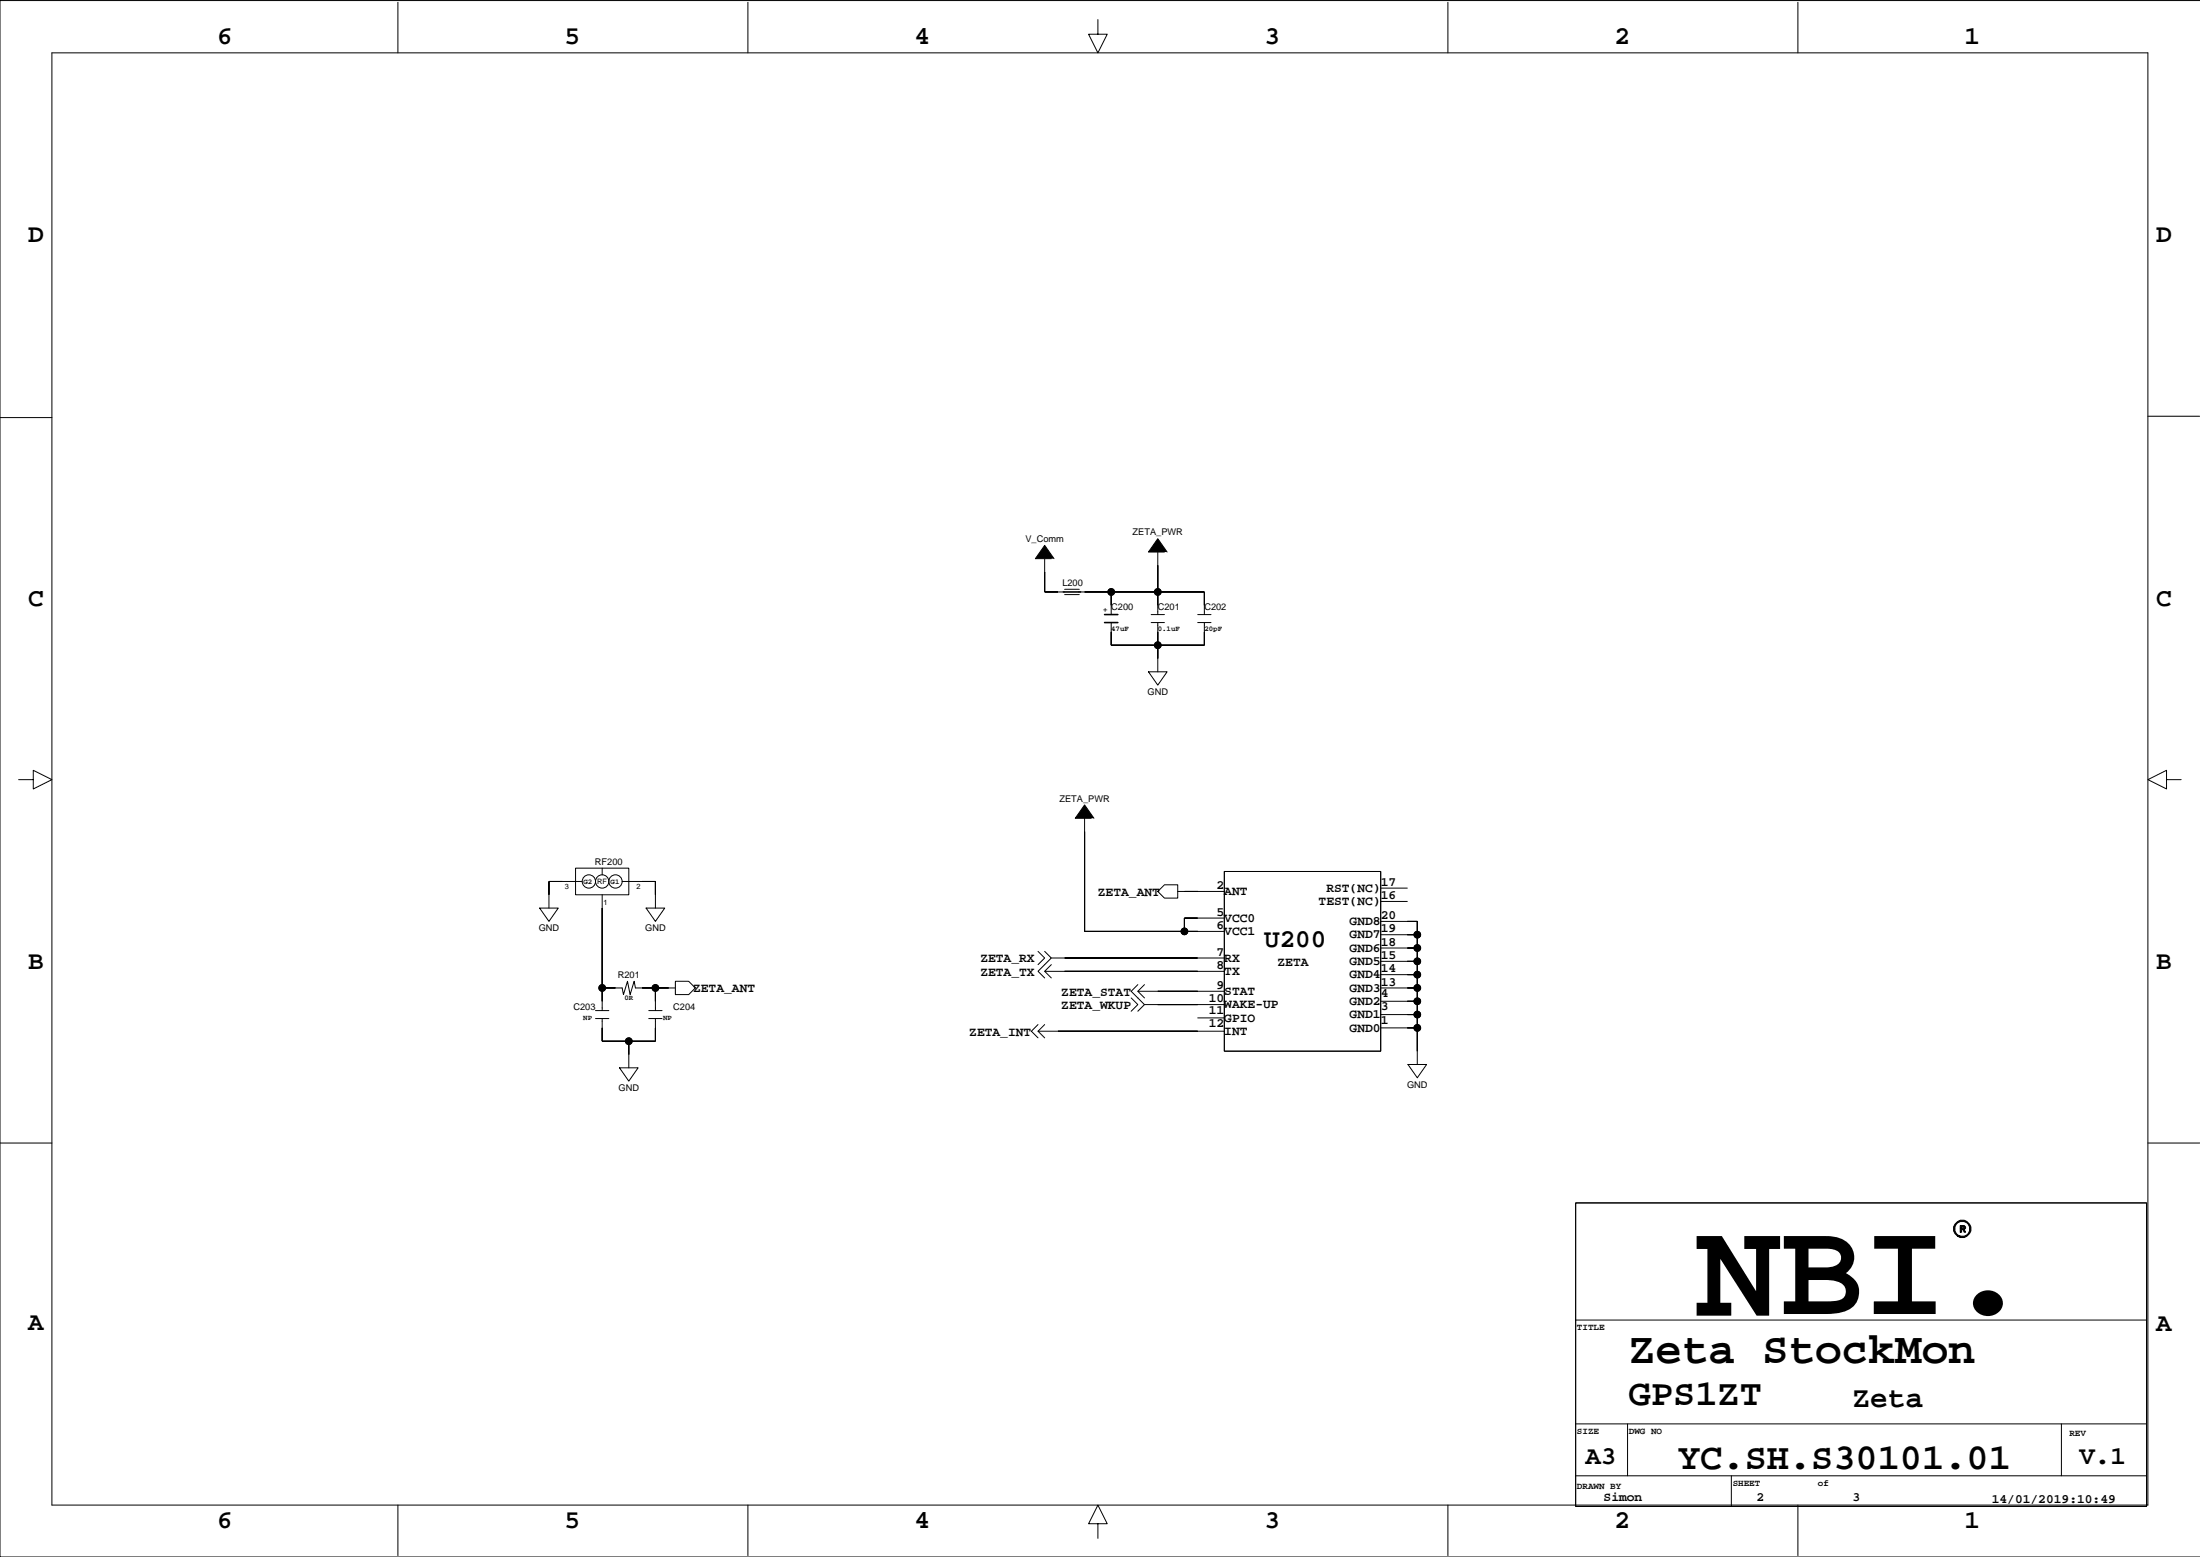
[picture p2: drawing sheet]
<svg xmlns="http://www.w3.org/2000/svg" width="420mm" height="297mm" viewBox="0 0 420 297" stroke-linecap="round" stroke-linejoin="round" font-family="sans-serif">
<g fill="none" stroke="#000" stroke-width=".19">
<path d="M9.9 10.1h400v277h-400zM75.9 .4v9.7M142.7 .4v9.7M209.5 3.7v2.8h1.8l-1.8 3.6-1.8-3.6h1.8M276.3 .4v9.7M343.1 .4v9.7M419.9 .1h-419.9v296.9h419.9M0 79.7h9.9M409.9 79.4h9.9M199.3 106.6v6.3h3.9M203.2 112.4h2.7M203.2 113.4h2.7"/>
<path d="M205.7 112.9h24.1v4.3M212 118.8v4.3h17.8v-4.3M212 112.9v4.3M219.7 117.2h2.5M219.7 118.8h2.5M220.9 105.3v11.9M220.9 118.8v9.4M228.5 117.2h2.6M228.5 118.8h2.6M219.2 128.2h3.5l-1.8 2.5zM3.6 148.7h2.7v-1.7l3.6 1.7-3.6 1.8v-1.8M207 156.1v21.6h26.6"/>
<path d="M413.4 148.7v-1.7l-3.5 1.7 3.5 1.8v-1.8h2.8M103 173.2h3.5l-1.7 2.6zM109.8 165.6h10.2v5.1h-10.2zM111.1 168.2h-6.3v5M114.9 165.6v1.3M114.9 170.7v22.1M118.7 168.2h6.4v5M123.3 173.2h3.5l-1.7 2.6zM220.9 170.1l1.3-1.3h2.5v2.5h-2.5zM224.7 170.1h8.9M233.6 166.3h29.9v34.2h-29.9zM233.6 175.1h-7.6v2.6"/>
<path d="M263.5 169.4h5M263.5 172h5M263.5 178.3h6.9M263.5 175.8h6.9v27.3M113.6 192.8h2.6M113.6 194.3h2.6M114.9 188.5h3.8l.3 1.2 .7-2.5 .5 2.5 .8-2.5 .3 1.3h7.6M114.9 194.3v4.3h10.2v-4.3M120 198.6v5.1M123.8 192.8h2.5M123.8 194.3h2.5M125.1 188.5v4.3"/>
<path d="M128.9 187.2h2.5l1.3 1.3-1.3 1.2h-2.5zM198.1 195.5l-1.3 1.2 1.3 1.3M198.1 181.5l1.2 1.3-1.2 1.2M198.1 196.7h35.5M199.3 195.5l-1.2 1.2 1.2 1.3M199.3 181.5l1.3 1.3-2.5 2.5 1.2 1.3M199.3 185.3h34.3M200.6 184l-1.3 1.3 1.3 1.3M200.6 182.8h33M215.9 190.4l1.2 1.3-1.2 1.2M217.1 187.8l-1.2 1.3 2.5 2.6-1.3 1.2M217.1 189.1h16.5"/>
<path d="M218.4 187.8l-1.3 1.3 1.3 1.3M218.4 191.7h15.2M228.5 194.2h5.1M263.5 196.1h6.9M263.5 193.6h6.9M263.5 191h6.9M263.5 180.9h6.9M263.5 183.4h6.9M263.5 185.9h6.9M263.5 188.5h6.9M0 218.1h9.9M118.2 203.7h3.6l-1.8 2.6z"/>
<path d="M268.7 203.1h3.5l-1.8 2.5zM409.9 218.1h9.9M300.7 229.5h108.9v57.9h-108.9zM300.7 251.8h108.9M300.7 271.6h108.9M310.6 271.6v9.9M393.4 271.6v9.9M75.9 287.1v9.7M142.7 287.1v9.7M209.5 290.7h1.8l-1.8-3.6-1.8 3.6h1.8v2.8M276.3 287.1v9.7M300.7 281.5h108.9"/>
<path d="M330.4 281.5v5.9M343.1 287.1v9.7"/>
<circle cx="212" cy="112.9" r=".63"/>
<circle cx="220.9" cy="112.9" r=".63"/>
<circle cx="220.9" cy="123.1" r=".63"/>
<circle cx="112.4" cy="168.2" r="1.27"/>
<circle cx="114.9" cy="168.2" r="1.27"/>
<circle cx="117.4" cy="168.2" r="1.27"/>
<circle cx="226" cy="177.7" r=".63"/>
<circle cx="270.4" cy="178.3" r=".63"/>
<circle cx="114.9" cy="188.5" r=".63"/>
<circle cx="120" cy="198.6" r=".63"/>
<circle cx="125.1" cy="188.5" r=".63"/>
<circle cx="270.4" cy="180.9" r=".63"/>
<circle cx="270.4" cy="185.9" r=".63"/>
<circle cx="270.4" cy="193.6" r=".63"/>
<circle cx="270.4" cy="196.1" r=".63"/>
<circle cx="270.4" cy="191" r=".63"/>
<circle cx="270.4" cy="183.4" r=".63"/>
<circle cx="270.4" cy="188.5" r=".63"/>
</g>
<g fill="#000" stroke="#000" stroke-width=".19">
<path d="M199.3 109.1v3.8z" fill-rule="evenodd"/>
<path d="M199.3 104l1.8 2.6h-3.5z" fill-rule="evenodd"/>
<path d="M199.3 112.9h2.6z" fill-rule="evenodd"/>
<path d="M212 112.9v2.6z" fill-rule="evenodd"/>
<path d="M207 112.9h5z" fill-rule="evenodd"/>
<path d="M220.9 112.9v2.6z" fill-rule="evenodd"/>
<path d="M220.9 107.9v5z" fill-rule="evenodd"/>
<path d="M212 112.9h8.9z" fill-rule="evenodd"/>
<path d="M220.9 102.8l1.8 2.5h-3.5z" fill-rule="evenodd"/>
<path d="M229.8 112.9v2.6z" fill-rule="evenodd"/>
<path d="M220.9 112.9h8.9z" fill-rule="evenodd"/>
<path d="M212 120.5v2.6z" fill-rule="evenodd"/>
<path d="M220.9 123.1v2.5z" fill-rule="evenodd"/>
<path d="M220.9 120.5v2.6z" fill-rule="evenodd"/>
<path d="M212 123.1h8.9z" fill-rule="evenodd"/>
<path d="M229.8 120.5v2.6z" fill-rule="evenodd"/>
<path d="M220.9 123.1h8.9z" fill-rule="evenodd"/>
<path d="M207 158.6v19.1z" fill-rule="evenodd"/>
<path d="M207 153.6l1.7 2.5h-3.5z" fill-rule="evenodd"/>
<path d="M104.8 168.2v2.5z" fill-rule="evenodd"/>
<path d="M104.8 168.2h2.5z" fill-rule="evenodd"/>
<path d="M114.9 173.2v15.3z" fill-rule="evenodd"/>
<path d="M125.1 168.2v2.5z" fill-rule="evenodd"/>
<path d="M122.5 168.2h2.6z" fill-rule="evenodd"/>
<path d="M207 177.7h19z" fill-rule="evenodd"/>
<path d="M226 175.1v2.6z" fill-rule="evenodd"/>
<path d="M226 170.1h2.5z" fill-rule="evenodd"/>
<path d="M226 177.7h2.5z" fill-rule="evenodd"/>
<path d="M226 175.1h2.5z" fill-rule="evenodd"/>
<path d="M268.5 178.3h1.9z" fill-rule="evenodd"/>
<path d="M268.5 175.8h1.9z" fill-rule="evenodd"/>
<path d="M270.4 178.3v2.6z" fill-rule="evenodd"/>
<path d="M270.4 175.8v2.5z" fill-rule="evenodd"/>
<path d="M114.9 188.5v2.5z" fill-rule="evenodd"/>
<path d="M114.9 196.1v2.5z" fill-rule="evenodd"/>
<path d="M114.9 188.5h2.5z" fill-rule="evenodd"/>
<path d="M114.9 198.6h5.1z" fill-rule="evenodd"/>
<path d="M120 198.6v2.6z" fill-rule="evenodd"/>
<path d="M120 198.6h5.1z" fill-rule="evenodd"/>
<path d="M125.1 196.1v2.5z" fill-rule="evenodd"/>
<path d="M125.1 188.5v2.5z" fill-rule="evenodd"/>
<path d="M122.5 188.5h2.6z" fill-rule="evenodd"/>
<path d="M125.1 188.5h2.5z" fill-rule="evenodd"/>
<path d="M220.9 189.1h7.6z" fill-rule="evenodd"/>
<path d="M220.9 191.7h7.6z" fill-rule="evenodd"/>
<path d="M203.2 182.8h25.3z" fill-rule="evenodd"/>
<path d="M203.2 185.3h25.3z" fill-rule="evenodd"/>
<path d="M201.9 196.7h26.6z" fill-rule="evenodd"/>
<path d="M270.4 196.1v4.4z" fill-rule="evenodd"/>
<path d="M268.5 183.4h1.9z" fill-rule="evenodd"/>
<path d="M268.5 191h1.9z" fill-rule="evenodd"/>
<path d="M270.4 191v2.6z" fill-rule="evenodd"/>
<path d="M268.5 193.6h1.9z" fill-rule="evenodd"/>
<path d="M270.4 183.4v2.5z" fill-rule="evenodd"/>
<path d="M268.5 185.9h1.9z" fill-rule="evenodd"/>
<path d="M270.4 193.6v2.5z" fill-rule="evenodd"/>
<path d="M268.5 196.1h1.9z" fill-rule="evenodd"/>
<path d="M270.4 185.9v2.6z" fill-rule="evenodd"/>
<path d="M268.5 188.5h1.9z" fill-rule="evenodd"/>
<path d="M270.4 188.5v2.5z" fill-rule="evenodd"/>
<path d="M268.5 180.9h1.9z" fill-rule="evenodd"/>
<path d="M270.4 180.9v2.5z" fill-rule="evenodd"/>
<path d="M374.1 233.8h.7l.3 .3v.2l-.3 .3 .3 .5h-.3l-.2-.5h-.3v.5h-.2v-.8h.7v-.2h-.5v.2h-.2z" fill-rule="evenodd"/>
<path d="M373 233.6a1.67 1.67 0 0 1 2.4-.6 1.67 1.67 0 0 1 .5 2.3 1.67 1.67 0 0 1-2.4 .5h1.3a1.45 1.45 0 0 0 .8-2.2 1.45 1.45 0 0 0-2.3 0 1.45 1.45 0 0 0 .8 2.2h-.6a1.57 1.57 0 0 1-.5-2.2z" fill-rule="evenodd"/>
<circle cx="212" cy="112.9" r=".63"/>
<circle cx="220.9" cy="112.9" r=".63"/>
<circle cx="220.9" cy="123.1" r=".63"/>
<circle cx="226" cy="177.7" r=".63"/>
<circle cx="270.4" cy="178.3" r=".63"/>
<circle cx="114.9" cy="188.5" r=".63"/>
<circle cx="120" cy="198.6" r=".63"/>
<circle cx="125.1" cy="188.5" r=".63"/>
<circle cx="270.4" cy="180.9" r=".63"/>
<circle cx="270.4" cy="185.9" r=".63"/>
<circle cx="270.4" cy="193.6" r=".63"/>
<circle cx="270.4" cy="196.1" r=".63"/>
<circle cx="270.4" cy="191" r=".63"/>
<circle cx="270.4" cy="183.4" r=".63"/>
<circle cx="270.4" cy="188.5" r=".63"/>
</g>
<path d="M202.9 112.9h3.3M210.8 117.2h2.5M210.8 118.8h2.5" fill="none" stroke="#000" stroke-width=".3"/>
<text font-size="26.5" x="323.8" y="250.7">NBI.</text>
<text font-size="8.5" x="310.8" y="260">Zeta StockMon</text>
<g font-size="7.1">
<text x="310.8" y="268.1">GPS1ZT</text>
<text x="320.2" y="280.3">YC.SH.S30101.01</text>
</g>
<text font-size="5.6" x="353.5" y="268.4">Zeta</text>
<g font-size="4.9">
<text x="41.4" y="8.4">6</text>
<text x="107.7" y="8.4">5</text>
<text x="174.5" y="8.4">4</text>
<text x="241.3" y="8.4">3</text>
<text x="308.1" y="8.4">2</text>
<text x="374.9" y="8.4">1</text>
<text x="5.4" y="46.3">D</text>
<text x="411.4" y="46.3">D</text>
<text x="5.4" y="115.6">C</text>
<text x="411.4" y="115.6">C</text>
<text x="5.4" y="184.9">B</text>
<text x="241.2" y="180.6">U200</text>
<text x="411.4" y="184.9">B</text>
<text x="5.4" y="253.7">A</text>
<text x="411.4" y="254">A</text>
<text x="302.5" y="279.4">A3</text>
<text x="396.8" y="279.4">V.1</text>
<text x="41.4" y="291.6">6</text>
<text x="107.7" y="291.6">5</text>
<text x="174.5" y="291.6">4</text>
<text x="241.3" y="291.6">3</text>
<text x="308.1" y="291.6">2</text>
<text x="374.9" y="291.6">1</text>
</g>
<g font-size="2.5">
<text x="209.5" y="170.9">ZETA_ANT</text>
<text x="232.1" y="169.6">2</text>
<text x="233.6" y="170.8">ANT</text>
<text x="251.6" y="172.7">TEST(NC)</text>
<text x="253.1" y="170.1">RST(NC)</text>
<text x="263.5" y="169">17</text>
<text x="263.5" y="171.5">16</text>
<text x="232.1" y="177.2">6</text>
<text x="232.1" y="174.7">5</text>
<text x="233.6" y="175.8">VCC0</text>
<text x="233.6" y="178.4">VCC1</text>
<text x="257.5" y="179">GND7</text>
<text x="257.5" y="176.5">GND8</text>
<text x="263.5" y="175.3">20</text>
<text x="263.5" y="177.9">19</text>
<text x="187.1" y="183.6">ZETA_RX</text>
<text x="232.1" y="182.3">7</text>
<text x="232.1" y="184.9">8</text>
<text x="233.6" y="183.5">RX</text>
<text x="233.6" y="186">TX</text>
<text x="243.8" y="184.2">ZETA</text>
<text x="257.5" y="181.6">GND6</text>
<text x="257.5" y="184.1">GND5</text>
<text x="263.5" y="183">15</text>
<text x="263.5" y="180.4">18</text>
<text x="263.5" y="185.5">14</text>
<text x="132.3" y="189.3">ZETA_ANT</text>
<text x="187.1" y="186.1">ZETA_TX</text>
<text x="202.5" y="189.9">ZETA_STAT</text>
<text x="230.7" y="191.2">10</text>
<text x="232.1" y="188.7">9</text>
<text x="233.6" y="189.8">STAT</text>
<text x="257.5" y="191.7">GND2</text>
<text x="257.5" y="186.6">GND4</text>
<text x="257.5" y="189.2">GND3</text>
<text x="263.5" y="188">13</text>
<text x="263.5" y="190.2">4</text>
<text x="185" y="197.6">ZETA_INT</text>
<text x="202.5" y="192.5">ZETA_WKUP</text>
<text x="230.7" y="193.4">11</text>
<text x="230.7" y="195.9">12</text>
<text x="233.6" y="197.4">INT</text>
<text x="233.6" y="194.9">GPIO</text>
<text x="233.6" y="192.3">WAKE-UP</text>
<text x="257.5" y="196.8">GND0</text>
<text x="257.5" y="194.3">GND1</text>
<text x="263.5" y="195.3">1</text>
<text x="263.5" y="192.7">3</text>
<text x="306" y="286.4">Simon</text>
<text x="335.2" y="286.4">2</text>
<text x="353.5" y="286.4">3</text>
<text x="380.1" y="286.7">14/01/2019:10:49</text>
</g>
<g font-size="1.8">
<text x="195.7" y="103.4">V_Comm</text>
<text x="216.1" y="102.1">ZETA_PWR</text>
<text x="202.7" y="111.8">L200</text>
<text x="212" y="116.4">C200</text>
<text x="220.9" y="116.4">C201</text>
<text x="229.8" y="116.4">C202</text>
<text x="219" y="132.6">GND</text>
<text x="202.2" y="152.9">ZETA_PWR</text>
<text x="113.5" y="165">RF200</text>
<text x="102.8" y="177.7">GND</text>
<text x="123.1" y="177.7">GND</text>
<text x="117.9" y="186.6">R201</text>
<text x="109.4" y="192.6">C203</text>
<text x="128.5" y="192.6">C204</text>
<text x="118" y="208.2">GND</text>
<text x="268.5" y="207.5">GND</text>
<text x="300.9" y="253.8">TITLE</text>
<text x="300.9" y="273.6">SIZE</text>
<text x="310.8" y="273.6">DWG NO</text>
<text x="394.9" y="273.9">REV</text>
<text x="300.9" y="284">DRAWN BY</text>
<text x="330.6" y="283.5">SHEET</text>
<text x="346.9" y="283.6">of</text>
</g>
<g font-size="1.4">
<text x="210.5" y="116.7">+</text>
<text x="212" y="120.3">47uF</text>
<text x="220.9" y="120.3">0.1uF</text>
<text x="229.8" y="120.3">20pF</text>
<text x="107.8" y="169.6">3</text>
<text x="111.4" y="168.6">G2 RF G1</text>
<text x="115.2" y="172.7">1</text>
<text x="121.5" y="169.6">2</text>
<text x="119.2" y="190.8">0R</text>
<text x="111.3" y="194.6">NP</text>
<text x="126.5" y="194.6">NP</text>
</g>
</svg>
